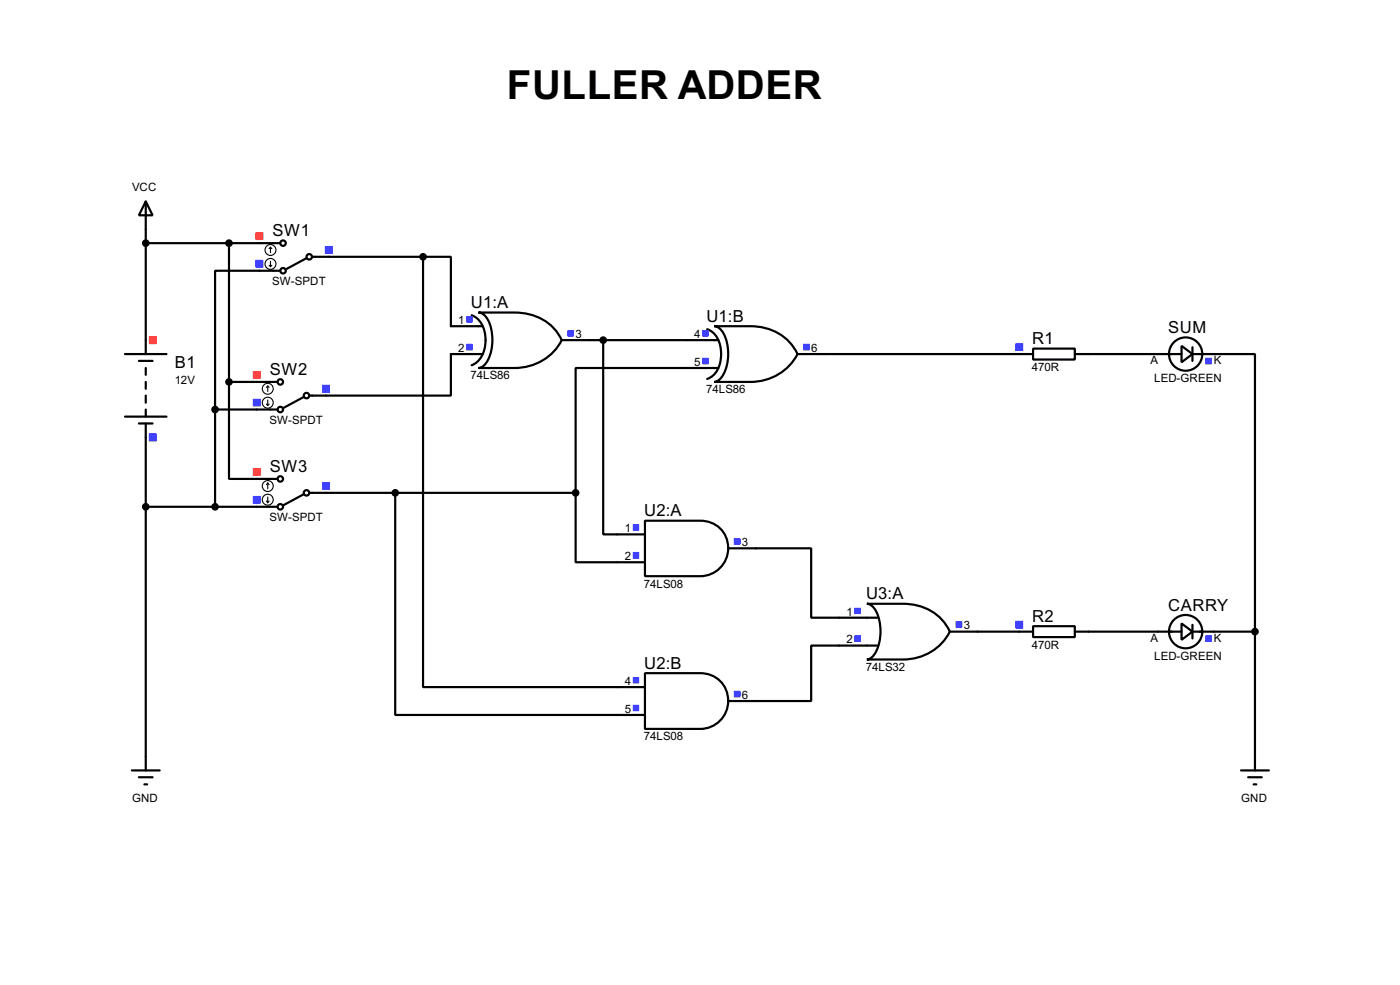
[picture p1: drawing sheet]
<svg xmlns="http://www.w3.org/2000/svg" width="256mm" height="180mm" viewBox="0 0 256 180" stroke-linecap="round" stroke-linejoin="round" font-family="sans-serif">
<g fill="none" stroke="#000" stroke-width=".4">
<path d="M26.7 36.9l1.3 2.5h-2.5zM26.7 36.9v27.9M26.7 44.5h24.7M42 44.5v25.4M51.4 49.6h-12v25.4M56.2 47.3l-3.8 2M57.2 47h20.3M77.5 47h5.1v12.7h5.8M77.5 47v78.8h40.7M86.4 57.7a4.5 4.5 0 0 1 2.6 4.6 4.6 4.6 0 0 1-2.6 4.6M87.7 57.2h6.6a9.2 9.2 0 0 1 8.6 5.1 9.5 9.5 0 0 1-8.6 5.1h-6.6a2.29 2.29 0 0 0 1.7-1.5 8.5 8.5 0 0 0-.4-7.9l-.9-.7zM130.9 59.7h6.6a9.2 9.2 0 0 1 8.6 5.1 9.6 9.6 0 0 1-8.6 5.1h-6.6a2.32 2.32 0 0 0 1.7-1.5 8.4 8.4 0 0 0-.4-7.9l-.9-.7z"/>
<path d="M22.9 64.8h7.6M22.9 76.3h7.6M25.5 66.1h2.5M25.5 77.5h2.5M26.7 67.4v1.2M26.7 69.9v1.3M26.7 72.4v1.3M26.7 75v1.3M26.7 77.5v63.5M39.4 75v17.8M39.4 75h11.5M42 69.9v17.8h8.9"/>
<path d="M42 69.9h8.9M55.7 72.7l-3.8 2M88.4 64.8h-5.8v7.6h-25.9M102.9 62.3h28.7M110.5 62.3v35.5h7.7M129.6 60.3a4.4 4.4 0 0 1 2.5 4.5 4.4 4.4 0 0 1-2.5 4.6M131.6 67.4h-26.1v22.8M146.1 64.8h43.2M189.3 63.8h7.6v2h-7.6zM196.9 64.8h19.6M216.5 63.3l2 1.5-2 1.5zM218.5 64.8h11.4v50.8"/>
<path d="M218.5 63.6v2.5M26.7 92.8h24.2M55.7 90.5l-3.8 2M56.7 90.2h48.8M72.4 90.2v40.7h45.8M105.5 90.2v12.7h12.7M118.2 95.3h10.1a5.1 5.1 0 0 1 5.1 5.1 5.1 5.1 0 0 1-5.1 5.1h-10.1zM133.4 100.4h15.2v12.7h12.2M158.8 110.5h6.6a9.1 9.1 0 0 1 8.6 5.1 9.5 9.5 0 0 1-8.6 5.1h-6.6a2.27 2.27 0 0 0 1.7-1.5 8.6 8.6 0 0 0-.4-7.9l-.8-.7zM160.8 118.2h-12.2v10.1h-15.2M174 115.6h15.3M189.3 114.6h7.6v2h-7.6z"/>
<path d="M196.9 115.6h19.6M216.5 114.1l2 1.5-2 1.5zM218.5 115.6h11.4M218.5 114.4v2.5M229.9 115.6v25.4M118.2 123.2h10.1a5.1 5.1 0 0 1 5.1 5.1 5.1 5.1 0 0 1-5.1 5.1h-10.1zM24.2 141h5.1M25.5 142.3h2.5M26.5 143.6h.5M227.4 141h5.1M228.7 142.3h2.5M229.7 143.6h.5"/>
<circle cx="51.8" cy="49.6" r=".5"/>
<circle cx="51.8" cy="44.5" r=".5"/>
<circle cx="56.6" cy="47" r=".5"/>
<circle cx="51.3" cy="75" r=".5"/>
<circle cx="51.3" cy="69.9" r=".5"/>
<circle cx="56.1" cy="72.4" r=".5"/>
<circle cx="217.2" cy="64.8" r="3.1"/>
<circle cx="51.3" cy="92.8" r=".5"/>
<circle cx="51.3" cy="87.7" r=".5"/>
<circle cx="56.1" cy="90.2" r=".5"/>
<circle cx="217.2" cy="115.6" r="3.1"/>
</g>
<g fill="none" stroke="#4040ff" stroke-width=".18">
<path d="M46.9 47.7h1.3M46.9 47.8h1.3M46.9 47.9h1.3M46.9 48h1.3M46.9 48.1h1.3M46.9 48.2h1.3M46.9 48.3h1.3M46.9 48.4h1.3M46.9 48.5h1.3M46.9 48.6h1.3M46.9 48.7h1.3M46.9 48.8h1.3"/>
<path d="M46.9 48.9h1.3M59.6 45.1h1.3M59.6 45.2h1.3M59.6 45.3h1.3M59.6 45.4h1.3M59.6 45.5h1.3M59.6 45.6h1.3M59.6 45.7h1.3M59.6 45.8h1.3M59.6 45.9h1.3M59.6 46h1.3M59.6 46.1h1.3"/>
<path d="M59.6 46.2h1.3M59.6 46.3h1.3M59.6 46.4h1.3M85.5 58h1M85.5 58.1h1M85.5 58.2h1M85.5 58.3h1M85.5 58.4h1M85.5 58.5h1M85.5 58.6h1M85.5 58.7h1M85.5 58.8h1"/>
<path d="M85.5 58.9h1M85.5 59h1M27.4 79.4h1.2M27.4 79.5h1.2M27.4 79.6h1.2M27.4 79.7h1.2M27.4 79.8h1.2M27.4 79.9h1.2M27.4 80h1.2M46.4 73.1h1.3M46.4 73.2h1.3M46.4 73.3h1.3"/>
<path d="M46.4 73.4h1.3M46.4 73.5h1.3M46.4 73.6h1.3M46.4 73.7h1.3M46.4 73.8h1.3M46.4 73.9h1.3M46.4 74h1.3M46.4 74.1h1.3M46.4 74.2h1.3M46.4 74.3h1.3M59.1 70.5h1.3M59.1 70.6h1.3"/>
<path d="M59.1 70.7h1.3M59.1 70.8h1.3M59.1 70.9h1.3M59.1 71h1.3M59.1 71.1h1.3M59.1 71.2h1.3M59.1 71.3h1.3M59.1 71.4h1.3M59.1 71.5h1.3M59.1 71.6h1.3M59.1 71.7h1.3M59.1 71.8h1.3"/>
<path d="M85.5 63h1M85.5 63.1h1M85.5 63.2h1M85.5 63.3h1M85.5 63.4h1M85.5 63.5h1M85.5 63.6h1M85.5 63.7h1M85.5 63.8h1M85.5 63.9h1M85.5 64h1M85.5 64.1h1"/>
<path d="M104.1 60.5h1M104.1 60.6h1M104.1 60.7h1M104.1 60.8h1M104.1 60.9h1M104.1 61h1M104.1 61.1h1M104.1 61.2h1M104.1 61.3h1M104.1 61.4h1M104.1 61.5h1M128.7 65.6h1"/>
<path d="M128.7 65.7h1M128.7 65.8h1M128.7 65.9h1M128.7 66h1M128.7 66.1h1M128.7 66.2h1M128.7 66.3h1M128.7 66.4h1M128.7 66.5h1M128.7 66.6h1M128.7 60.5h1M128.7 60.6h1"/>
<path d="M128.7 60.7h1M128.7 60.8h1M128.7 60.9h1M128.7 61h1M128.7 61.1h1M128.7 61.2h1M128.7 61.3h1M128.7 61.4h1M128.7 61.5h1M147.2 63h1.1M147.2 63.1h1.1M147.2 63.2h1.1"/>
<path d="M147.2 63.3h1.1M147.2 63.4h1.1M147.2 63.5h1.1M147.2 63.6h1.1M147.2 63.7h1.1M147.2 63.8h1.1M147.2 63.9h1.1M147.2 64h1.1M147.2 64.1h1.1M186.1 63h1.3M186.1 63.1h1.3M186.1 63.2h1.3"/>
<path d="M186.1 63.3h1.3M186.1 63.4h1.3M186.1 63.5h1.3M186.1 63.6h1.3M186.1 63.7h1.3M186.1 63.8h1.3M186.1 63.9h1.3M186.1 64h1.3M186.1 64.1h1.3M186.1 62.9h1.3M186.1 64.2h1.3M220.9 65.6h1"/>
<path d="M220.9 65.7h1M220.9 65.8h1M220.9 65.9h1M220.9 66h1M220.9 66.1h1M220.9 66.2h1M220.9 66.3h1M220.9 66.4h1M220.9 66.5h1M220.9 66.6h1M27.4 80.1h1.2M27.4 80.2h1.2"/>
<path d="M27.4 80.3h1.2M27.4 80.4h1.2M27.4 80.5h1.2M27.4 80.6h1.2M27.4 80.7h1.2M46.4 90.9h1.3M46.4 91h1.3M46.4 91.1h1.3M46.4 91.2h1.3M46.4 91.3h1.3M46.4 91.4h1.3M46.4 91.5h1.3"/>
<path d="M46.4 91.6h1.3M46.4 91.7h1.3M46.4 91.8h1.3M46.4 91.9h1.3M46.4 92h1.3M46.4 92.1h1.3M59.1 88.3h1.3M59.1 88.4h1.3M59.1 88.5h1.3M59.1 88.6h1.3M59.1 88.7h1.3M59.1 88.8h1.3"/>
<path d="M59.1 88.9h1.3M59.1 89h1.3M59.1 89.1h1.3M59.1 89.2h1.3M59.1 89.3h1.3M59.1 89.4h1.3M59.1 89.5h1.3M59.1 89.6h1.3M116 96.1h1M116 96.2h1M116 96.3h1M116 96.4h1"/>
<path d="M116 96.5h1M116 96.6h1M116 96.7h1M116 96.8h1M116 96.9h1M116 97h1M116 97.1h1M134.5 98.6h1.1M134.5 98.7h1.1M134.5 98.8h1.1M134.5 98.9h1.1M134.5 99h1.1"/>
<path d="M134.5 99.1h1.1M134.5 99.2h1.1M134.5 99.3h1.1M134.5 99.4h1.1M134.5 99.5h1.1M134.5 99.6h1.1M116 101.1h1M116 101.2h1M116 101.3h1M116 101.4h1M116 101.5h1M116 101.6h1"/>
<path d="M116 101.7h1M116 101.8h1M116 101.9h1M116 102h1M116 102.1h1M116 102.2h1M156.6 116.4h1.1M156.6 116.5h1.1M156.6 116.6h1.1M156.6 116.7h1.1M156.6 116.8h1.1M156.6 116.9h1.1"/>
<path d="M156.6 117h1.1M156.6 117.1h1.1M156.6 117.2h1.1M156.6 117.3h1.1M156.6 117.4h1.1M156.6 111.3h1.1M156.6 111.4h1.1M156.6 111.5h1.1M156.6 111.6h1.1M156.6 111.7h1.1M156.6 111.8h1.1M156.6 111.9h1.1"/>
<path d="M156.6 112h1.1M156.6 112.1h1.1M156.6 112.2h1.1M156.6 112.3h1.1M175.2 113.8h1M175.2 113.9h1M175.2 114h1M175.2 114.1h1M175.2 114.2h1M175.2 114.3h1M175.2 114.4h1M175.2 114.5h1"/>
<path d="M175.2 114.6h1M175.2 114.7h1M175.2 114.8h1M175.2 114.9h1M186.1 113.8h1.3M186.1 113.9h1.3M186.1 114h1.3M186.1 114.1h1.3M186.1 114.2h1.3M186.1 114.3h1.3M186.1 114.4h1.3M186.1 114.5h1.3"/>
<path d="M186.1 114.6h1.3M186.1 114.7h1.3M186.1 114.8h1.3M186.1 114.9h1.3M186.1 113.7h1.3M186.1 115h1.3M220.9 116.4h1M220.9 116.5h1M220.9 116.6h1M220.9 116.7h1M220.9 116.8h1M220.9 116.9h1"/>
<path d="M220.9 117h1M220.9 117.1h1M220.9 117.2h1M220.9 117.3h1M220.9 117.4h1M116 124h1M116 124.1h1M116 124.2h1M116 124.3h1M116 124.4h1M116 124.5h1M116 124.6h1"/>
<path d="M116 124.7h1M116 124.8h1M116 124.9h1M116 125h1M116 129.1h1M116 129.2h1M116 129.3h1M116 129.4h1M116 129.5h1M116 129.6h1M116 129.7h1M116 129.8h1"/>
<path d="M116 129.9h1M116 130h1M116 130.1h1M134.5 126.5h1.1M134.5 126.6h1.1M134.5 126.7h1.1M134.5 126.8h1.1M134.5 126.9h1.1M134.5 127h1.1M134.5 127.1h1.1M134.5 127.2h1.1M134.5 127.3h1.1"/>
<path d="M134.5 127.4h1.1M134.5 127.5h1.1M134.5 127.6h1.1"/>
</g>
<g fill="none" stroke="#ff4040" stroke-width=".18">
<path d="M46.9 42.6h1.3M46.9 42.7h1.3M46.9 42.8h1.3M46.9 42.9h1.3M46.9 43h1.3M46.9 43.1h1.3M46.9 43.2h1.3M46.9 43.3h1.3M46.9 43.4h1.3M46.9 43.5h1.3M46.9 43.6h1.3M46.9 43.7h1.3"/>
<path d="M46.9 43.8h1.3M46.9 43.9h1.3M27.4 61.6h1.2M27.4 61.7h1.2M27.4 61.8h1.2M27.4 61.9h1.2M27.4 62h1.2M27.4 62.1h1.2M27.4 62.2h1.2M27.4 62.3h1.2M27.4 62.4h1.2M27.4 62.5h1.2"/>
<path d="M27.4 62.6h1.2M27.4 62.7h1.2M27.4 62.8h1.2M27.4 62.9h1.2M46.4 68h1.3M46.4 68.1h1.3M46.4 68.2h1.3M46.4 68.3h1.3M46.4 68.4h1.3M46.4 68.5h1.3M46.4 68.6h1.3M46.4 68.7h1.3"/>
<path d="M46.4 68.8h1.3M46.4 68.9h1.3M46.4 69h1.3M46.4 69.1h1.3M46.4 69.2h1.3M46.4 69.3h1.3M46.4 85.8h1.3M46.4 85.9h1.3M46.4 86h1.3M46.4 86.1h1.3M46.4 86.2h1.3M46.4 86.3h1.3"/>
<path d="M46.4 86.4h1.3M46.4 86.5h1.3M46.4 86.6h1.3M46.4 86.7h1.3M46.4 86.8h1.3M46.4 86.9h1.3M46.4 87h1.3"/>
</g>
<g fill="none" stroke="#000" stroke-width=".2">
<path d="M49.3 48.6l.3 .2M49.6 45.3l.2 .2M49.6 45.3l-.3 .2M49.6 45.3v1M49.6 47.8v1M49.8 48.6l-.2 .2M48.8 74l.3 .2M49.1 70.7l.2 .2M49.1 70.7l-.3 .2M49.1 70.7v1M49.1 73.2v1M49.3 74l-.2 .2"/>
<path d="M48.8 91.7l.3 .3M49.1 88.4v1.1M49.1 91v1M49.1 88.4l.2 .3M49.1 88.4l-.3 .3M49.3 91.7l-.2 .3"/>
<circle cx="49.5" cy="48.3" r="1"/>
<circle cx="49.5" cy="45.8" r="1"/>
<circle cx="49" cy="73.7" r="1"/>
<circle cx="49" cy="71.2" r="1"/>
<circle cx="49" cy="91.5" r="1"/>
<circle cx="49" cy="89" r="1"/>
</g>
<g fill="#000" stroke="#000" stroke-width=".4">
<circle cx="26.7" cy="44.5" r=".5"/>
<circle cx="41.9" cy="44.5" r=".5"/>
<circle cx="77.5" cy="47" r=".5"/>
<circle cx="39.4" cy="75" r=".5"/>
<circle cx="41.9" cy="69.9" r=".5"/>
<circle cx="110.5" cy="62.3" r=".5"/>
<circle cx="26.7" cy="92.8" r=".5"/>
<circle cx="39.4" cy="92.8" r=".5"/>
<circle cx="72.4" cy="90.2" r=".5"/>
<circle cx="105.4" cy="90.2" r=".5"/>
<circle cx="229.9" cy="115.6" r=".5"/>
</g>
<text font-size="8.2" x="92.9" y="18">FULLER ADDER</text>
<g font-size="3.4">
<text x="49.9" y="43.2">SW1</text>
<text x="86.3" y="56.4">U1:A</text>
<text x="129.4" y="58.9">U1:B</text>
<text x="189.1" y="63">R1</text>
<text x="214" y="61">SUM</text>
<text x="32.1" y="67.4">B1</text>
<text x="49.4" y="68.6">SW2</text>
<text x="49.4" y="86.4">SW3</text>
<text x="118" y="94.5">U2:A</text>
<text x="158.7" y="109.7">U3:A</text>
<text x="189.1" y="113.8">R2</text>
<text x="214" y="111.8">CARRY</text>
<text x="118" y="122.4">U2:B</text>
</g>
<g font-size="2.4">
<text x="24.2" y="35">VCC</text>
<text x="49.9" y="52.2">SW-SPDT</text>
<text x="84" y="59.3">1</text>
<text x="84" y="64.4">2</text>
<text x="105.5" y="61.9">3</text>
<text x="127.2" y="61.9">4</text>
<text x="148.6" y="64.4">6</text>
<text x="32" y="70.3">12V</text>
<text x="86.2" y="69.5">74LS86</text>
<text x="127.2" y="67">5</text>
<text x="129.4" y="72">74LS86</text>
<text x="189.1" y="67.9">470R</text>
<text x="210.7" y="66.7">A</text>
<text x="211.4" y="70">LED-GREEN</text>
<text x="222.3" y="66.7">K</text>
<text x="49.4" y="77.6">SW-SPDT</text>
<text x="49.4" y="95.4">SW-SPDT</text>
<text x="114.5" y="97.4">1</text>
<text x="135.9" y="100">3</text>
<text x="114.5" y="102.5">2</text>
<text x="118" y="107.6">74LS08</text>
<text x="155.1" y="112.7">1</text>
<text x="155.1" y="117.8">2</text>
<text x="176.6" y="115.2">3</text>
<text x="189.1" y="118.7">470R</text>
<text x="210.7" y="117.5">A</text>
<text x="222.3" y="117.5">K</text>
<text x="114.5" y="125.4">4</text>
<text x="158.6" y="122.8">74LS32</text>
<text x="211.4" y="120.8">LED-GREEN</text>
<text x="114.5" y="130.5">5</text>
<text x="135.9" y="127.9">6</text>
<text x="118" y="135.5">74LS08</text>
<text x="24.2" y="146.8">GND</text>
<text x="227.4" y="146.8">GND</text>
</g>
</svg>
